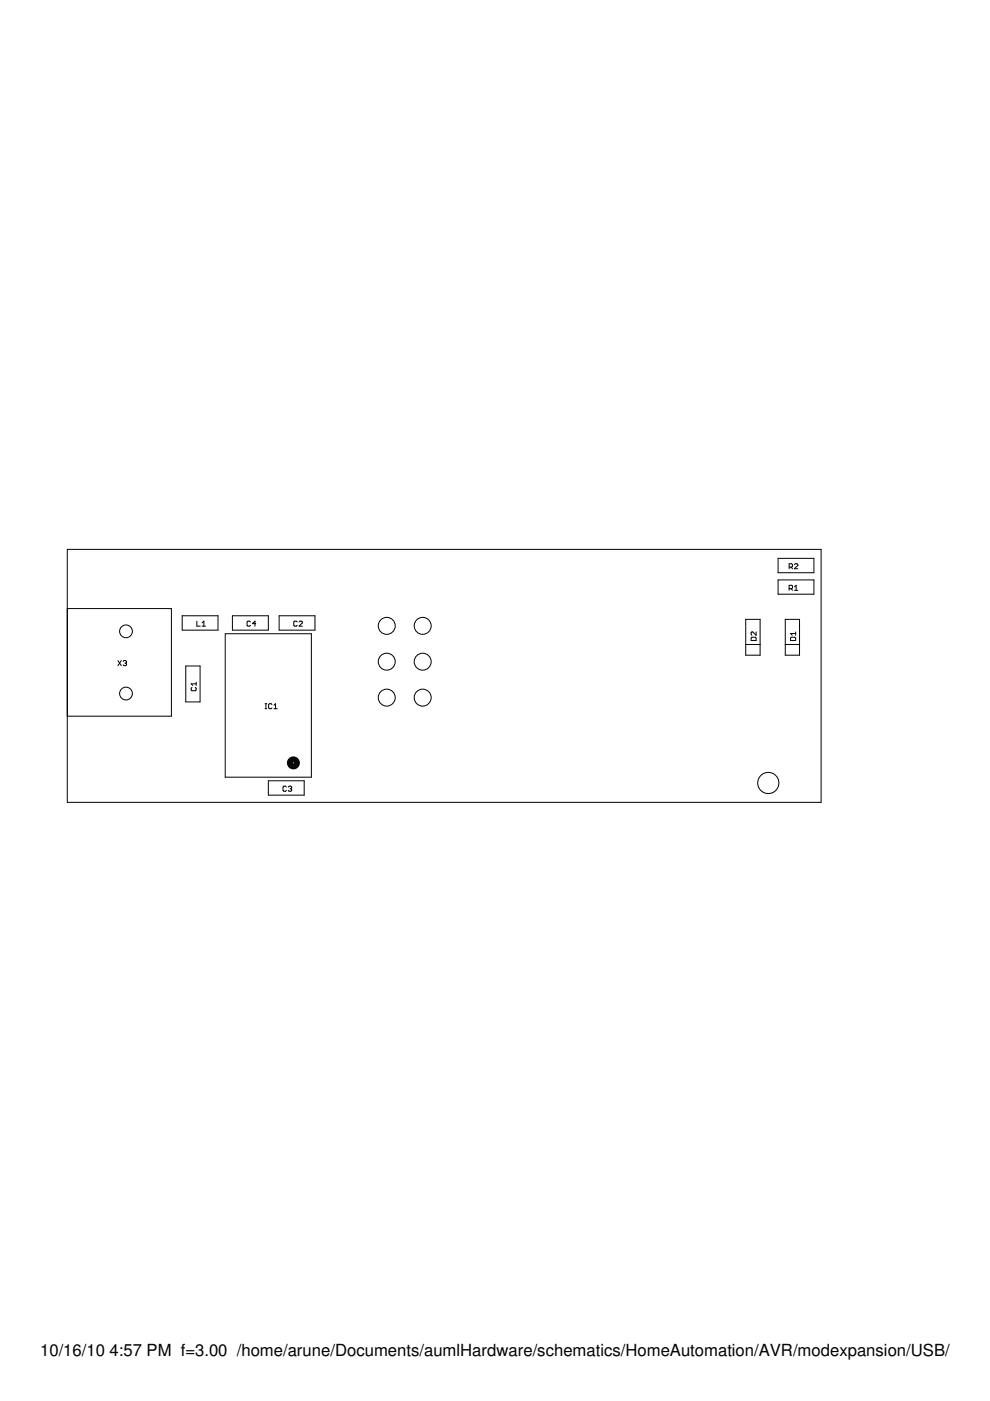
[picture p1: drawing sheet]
<svg xmlns="http://www.w3.org/2000/svg" width="210mm" height="297mm" viewBox="0 0 210 297" stroke-linecap="round" stroke-linejoin="round" font-family="sans-serif">
<g fill="#000" stroke="#000" stroke-width=".21">
<path d="M14.3 116.5v53.6zM165 118.4h7.6zM167.3 119.5h.5zM167.8 119.5l.2 .2zM168 119.7v.4zM168.6 119.5l-.2 .2zM168.6 119.5h.4zM169.2 119.7v.2zM169 119.5l.2 .2zM172.6 118.4v3zM14.3 116.5h159.8zM14.3 129h22z"/>
<path d="M36.3 129v22.8zM38.6 130.6h7.6zM38.6 130.6v3zM41.7 131.7v1.1zM41.7 132.8h.8zM42.9 132.1l.3-.4zM42.9 132.8h.7zM43.2 131.7v1.1zM46.2 130.6v3zM38.6 133.6h7.6zM47.8 134.4h18.2zM49.3 130.6h7.6z"/>
<path d="M49.3 130.6v3zM52.4 131.9v.7zM52.4 132.6l.2 .2zM52.4 131.9l.2-.2zM52.6 132.8h.3zM52.6 131.7h.3zM52.9 132.8l.2-.2zM52.9 131.7l.2 .2zM53.5 132.2h.7zM54.1 131.7v1.1zM53.5 132.2l.6-.5zM56.9 130.6v3z"/>
<path d="M49.3 133.6h7.6zM59.2 130.6h7.6zM59.2 130.6v3zM62.3 131.9v.7zM62.3 132.6l.2 .2zM62.5 131.7l-.2 .2zM62.5 132.8h.3zM62.5 131.7h.3zM62.8 132.8l.2-.2zM62.8 131.7l.2 .2zM63.4 132.8l.7-.7zM63.6 131.7l-.2 .2z"/>
<path d="M63.6 131.7h.3zM63.4 132.8h.7zM64.1 131.9v.2zM63.9 131.7l.2 .2zM66 134.4v30.4zM66.8 130.6v3zM59.2 133.6h7.6zM158.1 131.3h3.1zM158.1 136.6v2.3zM158.1 131.3v5.3zM158.1 136.6h3.1zM159.3 135.8h1z"/>
<path d="M159.3 135.3v.5zM159.3 134.2v.3zM159.3 134.5l.1 .2zM159.3 135.3l.1-.2zM159.4 134l-.1 .2zM159.4 134h.2zM159.4 135.1h.7zM160.3 135.3v.5zM160.1 135.1l.2 .2zM160.3 134v.7zM159.6 134l.7 .7zM161.2 131.3v5.3z"/>
<path d="M161.2 136.6v2.3zM158.1 138.9h3.1zM165 118.4v3zM165 123v3zM165 126h7.6zM166.5 131.3h3zM166.5 136.6v2.3zM166.5 131.3v5.3zM166.5 136.6h3zM167.3 124.1v1.1zM167.3 124.1h.5zM167.3 119.5v1.1z"/>
<path d="M167.6 135.8h1.1zM167.6 135.3v.5zM167.6 134.3h1.1zM167.7 124.8l.3 .4zM167.7 120.2l.3 .4zM167.6 135.3l.2-.2zM167.8 124.1l.2 .2zM167.3 124.8h.5zM167.3 120.2h.5zM167.6 134.3l.4 .4zM168 124.3v.3zM167.8 124.8l.2-.2z"/>
<path d="M168 120.1l-.2 .1zM168.4 124.4l.4-.3zM168.4 125.2h.8zM168.4 120.6l.8-.7zM167.8 135.1h.7zM168.7 135.3v.5zM168.5 135.1l.2 .2zM168.7 134v.7zM168.8 124.1v1.1zM168.4 120.6h.8zM169.5 131.3v5.3zM169.5 136.6v2.3z"/>
<path d="M166.5 138.9h3zM165 121.4h7.6zM165 123h7.6zM172.6 123v3zM14.3 129v22.8zM25 140.1l.7 1zM25.7 140.1l-.7 1zM26.3 140.1l-.2 .1zM26.3 140.1h.3zM26.1 140.9l.2 .2zM26.6 140.1l.2 .1zM26.5 140.6h.1z"/>
<path d="M26.6 140.6l.2 .2zM26.3 141.1h.3zM26.8 140.2v.2zM26.8 140.4l-.2 .2zM26.8 140.8v.1zM26.6 141.1l.2-.2zM14.3 151.8h22zM39.4 141.2h3zM39.4 141.2v7.6zM40.5 145.9v.4zM40.5 146.3l.2 .1zM40.5 145h1.1z"/>
<path d="M40.7 145.8l-.2 .1zM40.7 146.4h.7zM40.5 145l.4 .3zM41.4 146.4l.2-.1zM41.6 145.9v.4zM41.4 145.8l.2 .1zM41.6 144.6v.7zM42.4 141.2v7.6zM39.4 148.8h3zM56.2 150.3h.4zM56.2 149.2h.4zM56.4 149.2v1.1z"/>
<path d="M57 149.4v.7zM57 150.1l.1 .2zM57.1 149.2l-.1 .2zM57.1 150.3h.4zM57.1 149.2h.4zM57.5 150.3l.2-.2zM57.5 149.2l.2 .2zM58.4 149.2l-.3 .3zM58.1 150.3h.7zM58.4 149.2v1.1zM14.3 170.1h159.8zM47.8 134.4v30.4z"/>
<path d="M56.9 165.5h7.6zM56.9 165.5v3.1zM60 166.9v.7zM60 167.6l.2 .2zM60.2 166.7l-.2 .2zM60.2 167.8h.3zM60.2 166.7h.3zM60.7 167.6l-.2 .2zM60.5 166.7l.2 .2zM61.3 166.7l-.2 .2zM61.3 166.7h.4zM61.1 167.6l.2 .2z"/>
<path d="M61.7 166.7l.1 .2zM61.5 167.2h.2zM61.7 167.2l.1 .2zM61.3 167.8h.4zM61.8 166.9v.1zM61.7 167.2l.1-.2zM61.8 167.4v.2zM61.8 167.6l-.1 .2zM64.5 165.5v3.1zM56.9 168.6h7.6zM47.8 164.8h18.2zM174.1 116.5v53.6z"/>
</g>
<g fill="none" stroke="#000" stroke-width=".21">
<circle cx="26.7" cy="133.9" r="1.35"/>
<circle cx="82" cy="132.7" r="1.8"/>
<circle cx="89.6" cy="132.7" r="1.8"/>
<circle cx="26.7" cy="147" r="1.35"/>
<circle cx="82" cy="140.3" r="1.8"/>
<circle cx="82" cy="147.9" r="1.8"/>
<circle cx="89.6" cy="140.3" r="1.8"/>
<circle cx="89.6" cy="147.9" r="1.8"/>
<circle cx="162.9" cy="166" r="2.24"/>
</g>
<circle cx="62.2" cy="161.8" r=".76" fill="none" stroke="#000" stroke-width="1.2"/>
<g font-size="3.5">
<text x="8.5" y="287.5">10/16/10</text>
<text x="23.2" y="287.5">4:57 PM f=3.00 /home/arune/Documents/aumlHardware/schematics/HomeAutomation/AVR/modexpansion/USB/USB.b</text>
</g>
</svg>
